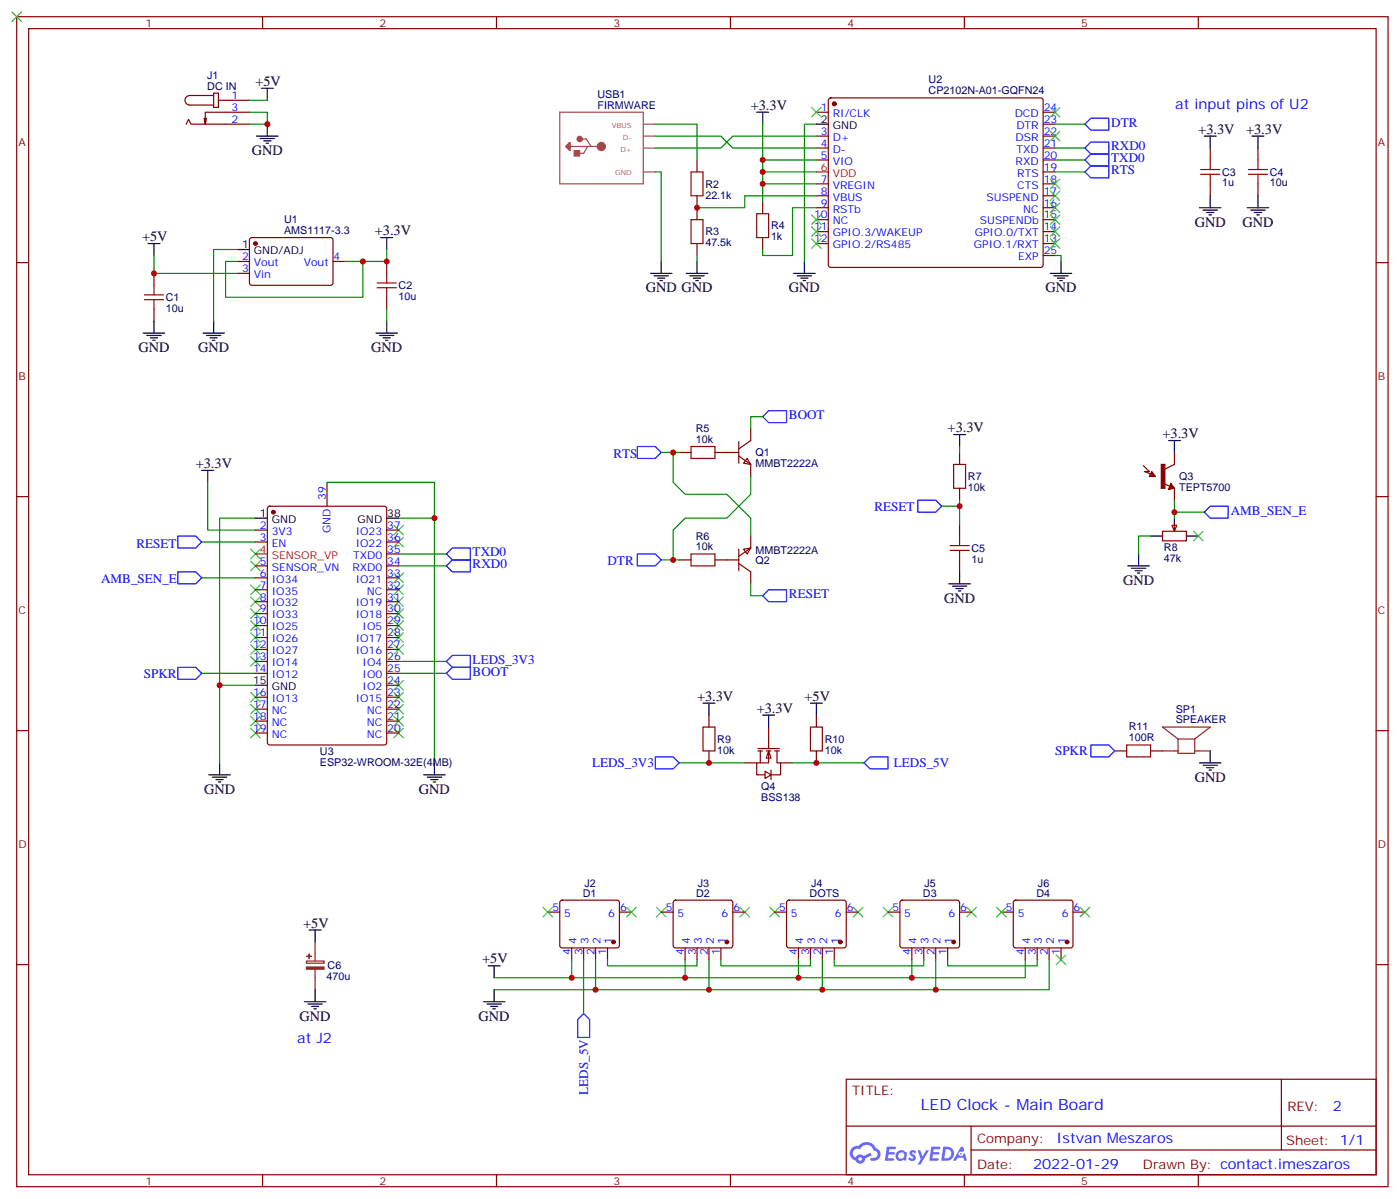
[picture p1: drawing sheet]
# EasyEDA schematic schematic-main-board.json
TITLE: LED Clock - Main Board; REV: 2; Date: 2022-01-29; Sheet: 1/1; Drawn By: contact.imeszaros; Company: Istvan Meszaros

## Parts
C1  10u  [0805]
C2  10u  [0805]
C3  1u  [0603]
C4  10u  [0805]
C5  1u  [0603]
C6  470u  [CP_ELEC_8X10]
J1  DC IN  [BKL075821]
J2  D1  [NXW-04K]
J3  D2  [NXW-04K]
J4  DOTS  [NXW-04K]
J5  D3  [NXW-04K]
J6  D4  [NXW-04K]
Q1  MMBT2222A  [SOT-23-3_L2.9-W1.3-P1.90-LS2.4-BR]
Q2  MMBT2222A  [SOT-23-3_L2.9-W1.3-P1.90-LS2.4-BR]
Q3  TEPT5700  [TEPT5700]
Q4  BSS138  [SOT-23-3_L2.9-W1.3-P1.90-LS2.4-BR]
R2  22.1k  [0603]
R3  47.5k  [0603]
R4  1k  [0603]
R5  10k  [0603]
R6  10k  [0603]
R7  10k  [0603]
R8  47k  [POTENTIOMETER_TRIMMER_ACP_CA6VSMD_HORIZONTAL]
R9  10k  [0603]
R10  10k  [0603]
R11  100R  [0603]
SP1  SPEAKER  [PIEZO_12MM]
U1  AMS1117-3.3  [SOT-223-3_L6.5-W3.4-P2.30-LS7.0-BR]
U2  CP2102N-A01-GQFN24  [QFN-24_L4.0-W4.0-P0.50-BL-EP2.6]
U3  ESP32-WROOM-32E(4MB)  [WIFI-SMD_ESP32-WROOM-32E]
USB1  FIRMWARE  [MICRO_USB_FEMALE_SMD_10118193-0001LF]

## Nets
+3.3V: C2.2 C3.2 C4.2 Q3.2(C1) Q4.1(G) R4.1 R7.1 R9.1 U1.2(Vout) U1.4(Vout) U2.5(VIO) U2.6(VDD) U2.7(VREGIN) U3.2(3V3)
+5V: C1.2 C6.1 J1.1 J2.4 J3.4 J4.4 J5.4 J6.4 R10.1 U1.3(Vin)
GND: C1.1 C2.1 C3.1 C4.1 C5.1 C6.2 J1.2 J1.3 J2.2 J3.2 J4.2 J5.2 J6.2 R3.2 R8.3 SP1.2(-) U1.1(GND/ADJ) U2.2(GND) U2.25(EXP) U3.1(GND) U3.15(GND) U3.38(GND) U3.39(GND) USB1.GND
AMB_SEN_E: Q3.1(E1) R8.2 U3.6(IO34)
BOOT: Q1.3(C) U3.25(IO0)
DTR: Q1.2(E) R6.1 U2.23(DTR)
LEDS_3V3: Q4.2(S) R9.2 U3.26(IO4)
LEDS_5V: J2.3 Q4.3(D) R10.2
RESET: C5.2 Q2.3(C) R7.2 U3.3(EN)
RTS: Q2.2(E) R5.1 U2.19(RTS)
RXD0: U2.21(TXD) U3.34(RXD0)
SPKR: R11.1 U3.14(IO12)
TXD0: U2.20(RXD) U3.35(TXD0)
J2_1: J2.1 J3.3
J3_1: J3.1 J4.3
J5_3: J4.1 J5.3
J6_3: J5.1 J6.3
Q1_1: Q1.1(B) R5.2
Q2_1: Q2.1(B) R6.2
R2_2: R2.2 R3.1 U2.8(VBUS)
R4_2: R4.2 U2.9(RSTb)
SP1_1: R11.2 SP1.1(+)
USB1_D+: U2.3(D+) USB1.D+
USB1_D-: U2.4(D-) USB1.D-
USB1_VBUS: R2.1 USB1.VBUS

Not connected (* = marked no-connect by the designer): J2 5* 6*; J3 5* 6*; J4 5* 6*; J5 5* 6*; J6 1* 5* 6*; R8 1*; U2 1(RI/CLK)* 10(NC)* 11(GPIO.3/WAKEUP)* 12(GPIO.2/RS485)* 13(GPIO.1/RXT)* 14(GPIO.0/TXT)* 15(SUSPENDb)* 16(NC)* 17(SUSPEND)* 18(CTS)* 22(DSR)* 24(DCD)*; U3 4(SENSOR_VP)* 5(SENSOR_VN)* 7(IO35)* 8(IO32)* 9(IO33)* 10(IO25)* 11(IO26)* 12(IO27)* 13(IO14)* 16(IO13)* 17(NC)* 18(NC)* 19(NC)* 20(NC)* 21(NC)* 22(NC)* 23(IO15)* 24(IO2)* 27(IO16)* 28(IO17)* 29(IO5)* 30(IO18)* 31(IO19)* 32(NC)* 33(IO21)* 36(IO22)* 37(IO23)*

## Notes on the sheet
- at input pins of U2
- at J2

# EasyEDA board pcb-main-board-with-smd-connectors.json

Outline 92 x 35 mm; copper layers: TopLayer, BottomLayer. Coordinates in mm from the lower left corner of the outline.
Outline path: 0,33 arc(0.59,34.41) 2,35 90,35 arc(91.41,34.41) 92,33 92,2 arc(91.41,0.59) 90,0 2,0 arc(0.59,0.59) 0,2 0,33

## Design rules (mm)
Default: track 0.254, clearance 0.152, via 0.61, via hole 0.305

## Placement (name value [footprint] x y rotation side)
C1  10u  [0805]  13.49 9.73 90 top
C2  10u  [0805]  19.84 14.3 180 top
C3  1u  [0603]  43.59 11.89 0 top
C4  10u  [0805]  43.33 14.17 0 top
C5  1u  [0603]  55.14 11 90 top
C6  470u  [CP_ELEC_8X10]  6 19.25 180 top
J1  DC IN  [BKL075821]  5.74 5.66 90 top
J2  D1  [S4B-PH-SM4-TB(LF)(SN)]  7.9 29.67 0 top
J3  D2  [S4B-PH-SM4-TB(LF)(SN)]  21.49 29.67 0 top
J4  DOTS  [S4B-PH-SM4-TB(LF)(SN)]  35.08 29.67 0 top
J5  D3  [S4B-PH-SM4-TB(LF)(SN)]  70.51 29.67 0 top
J6  D4  [S4B-PH-SM4-TB(LF)(SN)]  84.1 29.67 0 top
Pad_gge10065  -  [Pad_gge10065]  28 18 0 top
Pad_gge10113  -  [Pad_gge10113]  58 5 0 top
Q1  MMBT2222A  [SOT-23-3_L2.9-W1.3-P1.90-LS2.4-BR]  52.99 14.68 90 top
Q2  MMBT2222A  [SOT-23-3_L2.9-W1.3-P1.90-LS2.4-BR]  56.92 14.68 90 top
Q3  -  [TEPT5700]  46 30.43 0 top
Q4  BSS138  [SOT-23-3_L2.9-W1.3-P1.90-LS2.4-BR]  16.92 20.65 0 top
R2  22.1k  [0603]  49.05 11 90 top
R3  47.5k  [0603]  47.02 11 270 top
R4  1k  [0603]  51.08 11 90 top
R5  10k  [0603]  53.87 18.24 270 top
R6  10k  [0603]  57.94 18.24 270 top
R7  10k  [0603]  53.11 11 90 top
R8  47k  [POTENTIOMETER_TRIMMER_ACP_CA6VSMD_HORIZONTAL]  55.52 30.43 180 top
R9  10k  [0603]  20.09 20.65 90 top
R10  10k  [0603]  13.87 20.65 90 top
R11  100R  [0603]  37.62 16.46 180 top
SP1  SPEAKER  [PIEZO_12MM]  31.4 7.69 270 top
U1  AMS1117-3.3  [SOT-223-3_L6.5-W3.4-P2.30-LS7.0-BR]  18.57 8.33 90 top
U2  CP2102N-A01-GQFN24  [QFN-24_L4.0-W4.0-P0.50-BL-EP2.6]  48.03 15.7 270 top
U3  ESP32-WROOM-32E(4MB)  [WIFI-SMD_ESP32-WROOM-32E]  64.67 20.52 270 top
USB1  FIRMWARE  [MICRO_USB_FEMALE_SMD_10118193-0001LF]  46 0.33 0 top

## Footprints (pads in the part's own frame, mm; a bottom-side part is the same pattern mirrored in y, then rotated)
0603
  rect 1x1.1 smd: 1(-0.7,0) 2(0.7,0)
0805
  rect 1.16x1.45 smd: 1(-1.016,0) 2(1.016,0)
BKL075821
  round 2.2 hole 2.2 unplated: (-3.6,0)
  rect 2.16x4.66 hole 1x3.5: 1(6.9,0)
  rect 4.16x2.16 hole 3x1: 2(3.9,-4.7)
  rect 2.16x4.16 hole 1x3: 3(0.9,0)
CP_ELEC_8X10
  rect 4x2.5 smd: 1(-3.05,0) 2(3.05,0)
MICRO_USB_FEMALE_SMD_10118193-0001LF
  rect 1.9x1.9 smd: BASE@1(-1.2,1.45) BASE@2(1.2,1.45)
  rect 0.4x1.35 smd: D+(0,4.125) D-(-0.65,4.125) GND(1.3,4.125) ID(0.65,4.125) VBUS(-1.3,4.125)
  rect 1.6x1.4 smd: SPRT@1(-3.298,3.9) SPRT@2(3.302,3.9)
  oval 0.9x1.6 hole 0.5x1.2: SPRT@3(-3.3,1.45) SPRT@4(3.3,1.45)
Pad_gge10065
  oval 6x6 hole 3.2: 1(0,0)
Pad_gge10113
  oval 6x6 hole 3.2: 1(0,0)
PIEZO_12MM
  oval 2.5x2.5 hole 1.2: 1(-3.25,0) 2(3.25,0)
POTENTIOMETER_TRIMMER_ACP_CA6VSMD_HORIZONTAL
  rect 2.5x2 smd: 1(-4.325,-2.15) 2(4.325,0) 3(-4.325,2.15)
QFN-24_L4.0-W4.0-P0.50-BL-EP2.6
  oval 0.28x0.8 smd: 1(-1.25,-2) 2(-0.75,-2) 3(-0.25,-2) 4(0.25,-2) 5(0.75,-2) 6(1.25,-2) 13(1.25,2) 14(0.75,2) 15(0.25,2) 16(-0.25,2) 17(-0.75,2) 18(-1.242,2)
  oval 0.8x0.28 smd: 7(2,-1.25) 8(2,-0.75) 9(2,-0.25) 10(2,0.25) 11(2,0.75) 12(2,1.25) 19(-2,1.25) 20(-2,0.75) 21(-2,0.25) 22(-2,-0.25) 23(-2,-0.75) 24(-2,-1.25)
  rect 2.7x2.7 smd: 25(0.013,0)
S4B-PH-SM4-TB(LF)(SN)
  rect 1x3.5 smd: 1(3,-2.987) 2(1,-2.987) 3(-1,-2.987) 4(-3,-2.987)
  rect 1.8x3.7 smd: 5(-5.35,2.987) 6(5.35,2.987)
SOT-23-3_L2.9-W1.3-P1.90-LS2.4-BR
  rect 1.25x0.7 smd: 1(1,-0.95) 2(1,0.95) 3(-1,0)
SOT-223-3_L6.5-W3.4-P2.30-LS7.0-BR
  rect 2.5x1.1 smd: 1(2.97,-2.3) 2(2.97,0) 3(2.97,2.3)
  rect 2.34x3.6 smd: 4(-2.97,0)
TEPT5700
  oval 1.8x1.8 hole 1: 1(1.27,0)
  rect 1.8x1.8 hole 1: 2(-1.27,0)
WIFI-SMD_ESP32-WROOM-32E
  rect 1.5x0.9 smd: 1(0.25,18.01) 2(0.25,16.74) 3(0.25,15.47) 4(0.25,14.2) 5(0.25,12.93) 6(0.25,11.66) 7(0.25,10.39) 8(0.25,9.12) 9(0.25,7.85) 10(0.25,6.58) 11(0.25,5.31) 12(0.25,4.04) 13(0.25,2.77) 14(0.25,1.5) 25(17.75,1.5) 26(17.75,2.77) 27(17.75,4.04) 28(17.75,5.31) 29(17.75,6.58) 30(17.75,7.85) 31(17.75,9.12) 32(17.75,10.39) 33(17.75,11.66) 34(17.75,12.93) 35(17.75,14.2) 36(17.75,15.47) 37(17.75,16.74) 38(17.75,18.01)
  rect 0.9x1.5 smd: 15(3.285,0.25) 16(4.555,0.25) 17(5.825,0.25) 18(7.095,0.25) 19(8.365,0.25) 20(9.635,0.25) 21(10.905,0.25) 22(12.175,0.25) 23(13.445,0.25) 24(14.715,0.25)
  rect 0.9x0.9 smd: 39(6.1,11.69) 39(6.1,10.29) 39(6.1,8.89) 39(7.5,11.69) 39(7.5,10.29) 39(7.5,8.89) 39(8.9,11.69) 39(8.9,10.29) 39(8.9,8.89)

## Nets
As in the schematic, except:
GND: C1.1 C2.1 C3.1 C4.1 C5.1 C6.2 J1.2 J1.3 J2.2 J3.2 J4.2 J5.2 J6.2 Pad_gge10065.1 Pad_gge10113.1 R3.2 R8.3 SP1.2 U1.1 U2.2 U2.25 U3.1 U3.15 U3.38 U3.39 USB1.GND

Pads without a net: J2 5 6; J3 5 6; J4 5 6; J5 5 6; J6 1 5 6; R8 1; U2 1 10 11 12 13 14 15 16 17 18 22 24; U3 4 5 7 8 9 10 11 12 13 16 17 18 19 20 21 22 23 24 27 28 29 30 31 32 33 36 37; USB1 BASE@1 BASE@2 ID SPRT@1 SPRT@2 SPRT@3 SPRT@4

## Via types
v1: diameter 0.61, hole 0.305, TopLayer to BottomLayer, 76 vias

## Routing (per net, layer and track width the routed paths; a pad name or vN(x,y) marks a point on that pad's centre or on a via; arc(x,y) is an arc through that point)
+3.3V: length 98.3
  TopLayer w0.508: 81.42,20.51 81.42,21.68 80.8,22.3 24.92,22.3 22.57,19.95 R9.1 ; v1(42.06,22.05) 42.06,16.46 42.82,15.7 43.21,15.7 44.35,14.55 C4.2 44.35,11.95 44.29,11.89 44.29,9.79 45.37,8.71 47.02,8.71 47.91,7.82 50.19,7.82 51.08,8.71 R4.1 R7.1
  BottomLayer w0.254: v1(42.06,22.05) 42.06,27.76 Q3.2
+5V: length 93.2
  TopLayer w0.762: 18.47,29.67 18.49,26.68 ; 4.9,26.68 4.9,28.57 6,29.67 39.27,29.67 43.21,25.73 61.62,25.73 65.56,29.67 80.04,29.67 81.05,28.65 81.05,26.73 81.1,26.68 ; 32.06,29.67 32.08,26.68 ; 67.51,29.67 67.51,26.68
  TopLayer w1.016: J4.4 32.04,26.72 ; J3.4 18.46,26.71
GND:
  vias: v1(2.31,21.28) v1(2.31,17.22) v1(3.33,21.28) v1(3.33,17.22) v1(4.34,21.28) v1(4.34,17.22) v1(8.92,24.08) v1(13.49,7.06) v1(14.63,27.76) v1(14.63,26.75) v1(14.63,25.73) v1(22.38,14.3) v1(22.38,11.89) v1(22.38,10.74) v1(22.5,24.08) v1(28.22,27.76) v1(28.22,26.75) v1(28.22,25.73) v1(36.09,24.08) v1(45.24,18.24) v1(45.37,11) v1(45.37,10.11) v1(46.63,19.89) v1(47.27,16.46) v1(47.27,15.7) v1(47.27,14.93) v1(48.03,15.68) v1(48.03,14.93) v1(48.79,14.93) v1(62.51,32.59) v1(62.51,31.57) v1(62.51,30.56) v1(62.51,29.54) v1(66.96,17.22) v1(71.53,24.08) v1(73.53,13.77) v1(73.53,12.32) v1(74.22,14.4) v1(74.22,13.01) v1(74.22,11.63) v1(74.92,13.77) v1(74.92,12.32) v1(75.67,14.4) v1(75.67,13.01) v1(75.67,11.63) v1(76.37,13.77) v1(76.37,12.32) v1(77.24,27.76) v1(77.24,26.75) v1(77.24,25.73) v1(82.7,18.24) v1(82.7,4.77) v1(84.05,29.83) v1(85.07,29.83) v1(85.12,24.08) v1(86.08,29.83)
AMB_SEN_E: length 39.2
  TopLayer w0.254: v1(76.35,18.87) 76.33,20.27 ; Q3.1 R8.2
  BottomLayer w0.254: v1(76.35,18.87) 58.83,18.87 Q3.1
BOOT: length 23.2
  TopLayer w0.254: U3.25 66.17,3.65 65.81,4.01 63.15,4.01 62,5.16 62,11.5 58.83,14.68 53.24,14.68 52.99,14.43 Q1.3
DTR: length 17.6
  TopLayer w0.254: U2.23 47.28,19.01 48.54,20.27 56.61,20.27 R6.1 ; 52.05,17.8 Q1.2
  BottomLayer w0.254: v1(52.05,20.27) v1(52.05,17.8)
J2_1: length 14.2
  TopLayer w0.254: 20.49,26.68 20.49,24.6 19.84,23.95 11.71,23.95 10.95,24.71 10.95,26.63 10.9,26.68
J3_1: length 14.3
  TopLayer w0.254: 34.08,26.68 34.08,24.6 33.43,23.95 25.17,23.95 24.54,24.59 24.54,26.63 24.49,26.68
J5_3: length 36.1
  TopLayer w0.254: 69.51,26.68 69.51,24.6 68.86,23.95 38.76,23.95 38.13,24.59 38.13,26.63 38.08,26.68
J6_3: length 14.3
  TopLayer w0.254: 73.51,26.68 73.56,26.63 73.56,24.59 74.19,23.95 82.45,23.95 83.1,24.6 83.1,26.68
LEDS_3V3: length 59.4
  TopLayer w0.254: Q4.2 19.84,21.6 R9.2 ; 20.09,21.35 20.09,21.41 v1(21.62,21.41) ; 67.46,2.27 67.45,2.26 ; v1(67.46,4.14) U3.26
  BottomLayer w0.254: v1(67.46,4.14) 62.26,9.35 55.65,9.35 44.86,20.14 40.79,20.14 38.13,22.81 23.01,22.81 v1(21.62,21.41)
LEDS_5V: length 13
  TopLayer w0.254: 6.9,26.68 6.9,24.19 8.03,23.06 10.19,23.06 11.9,21.35 13.87,21.35 ; Q4.3 15.22,21.35 R10.2
Q1_1: length 1.8
  TopLayer w0.254: 53.89,15.78 R5.2
Q2_1: length 1.9
  TopLayer w0.254: R6.2 57.94,15.75 Q2.1
R2_2: length 4.1
  TopLayer w0.254: R2.2 R3.1 47.02,12.65 47.28,12.91 U2.8
R4_2: length 4.6
  TopLayer w0.254: R4.2 51.08,11.89 50.32,12.65 48.16,12.65 47.78,13.02 U2.9
RESET: length 32.6
  TopLayer w0.254: 56.92,13.58 v1(56.92,12.39) 56.22,11.7 C5.2 R7.2 ; v1(80.16,18.87) 80.14,20.27
  BottomLayer w0.254: v1(56.92,12.39) 65.56,12.39 70.38,17.22 78.51,17.22 v1(80.16,18.87)
RTS: length 10.5
  TopLayer w0.254: Q2.2 55.97,18.3 55.33,18.94 R5.1 49.75,18.94 49.28,18.47 U2.19
RXD0: length 39
  TopLayer w0.254: v1(48.16,19) 48.28,18.88 U2.21 ; v1(77.62,4.14) U3.34
  BottomLayer w0.254: v1(77.62,4.14) 71.15,4.14 65.3,9.98 56.03,9.98 48.16,17.86 v1(48.16,19)
SP1_1: length 9.5
  TopLayer w0.254: SP1.1 31.4,13.92 33.94,16.46 R11.2
SPKR: length 31.2
  TopLayer w0.254: v1(43.71,18.49) 46.89,21.67 65.81,21.67 66.17,21.31 66.17,20.27 ; R11.1 v1(40.03,16.46)
  BottomLayer w0.254: v1(43.71,18.49) 42.06,18.49 v1(40.03,16.46)
TXD0: length 40.6
  TopLayer w0.254: v1(48.92,19.63) 48.78,19.49 U2.20 ; v1(78.89,4.14) U3.35
  BottomLayer w0.254: v1(48.92,19.63) 48.92,18.11 56.41,10.62 65.56,10.62 71.4,4.77 78.26,4.77 v1(78.89,4.14)
USB1_D+: length 15.2
  TopLayer w0.254: U2.3 44.86,15.95 44.22,16.58 v1(44.22,16.71) ; v1(46,7.57) USB1.D+
  BottomLayer w0.254: v1(44.22,16.71) 44.22,9.35 v1(46,7.57)
USB1_D-: length 16.5
  TopLayer w0.254: v1(43.21,16.71) 44.47,15.45 U2.4 ; v1(45.37,6.81) 45.37,4.47 USB1.D-
  BottomLayer w0.254: v1(45.37,6.81) 43.21,8.97 v1(43.21,16.71)
USB1_VBUS: length 9.1
  TopLayer w0.254: v1(44.73,6.04) 44.73,4.48 USB1.VBUS ; v1(49.05,8.97) R2.1
  BottomLayer w0.254: v1(49.05,8.97) 49.05,7.82 47.27,6.04 v1(44.73,6.04)

## Copper pours and planes (outline as drawn; the poured copper is in the pictures)
+3.3V on TopLayer: 16.79,4.14 16.79,8.2 17.93,9.35 17.93,12.78 17.3,13.41 17.3,20.01 18.57,20.01 18.95,20.39 20.6,20.39 20.6,19.51 19.46,18.36 19.46,9.35 20.35,8.46 20.35,4.27
+3.3V on TopLayer: 40.92,22.3 42.06,21.16 43.21,22.3
+3.3V on TopLayer: 43.84,15.06 46.38,15.06 46.38,14.3 46.63,14.05 46.89,14.05 46.89,13.28 46.51,12.9 46,12.9 44.73,11.63 44.73,11.38 43.84,11.38
+5V on TopLayer: 4.34,28.4 4.34,24.33 6.25,22.43 6.25,17.09 3.2,14.05 3.2,11.38 8.28,11.38 8.28,12.9 9.17,13.79 11.71,13.79 12.73,12.9 12.73,9.98 16.92,9.98 16.92,12.52 14.38,15.06 14.38,20.39 12.09,20.39 9.93,22.55 7.77,22.55 5.49,24.84 5.49,28.4
GND on TopLayer: -2.26,37.54 -2.26,-3.1 94.26,-3.1 94.26,37.54
GND on BottomLayer: -4.8,40.08 -4.8,-5.64 96.8,-5.64 96.8,40.08

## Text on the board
TopSilkLayer: LED CLOCK REV.2 30.01.22. | JLCJLCJLCJLC | @imeszaros
